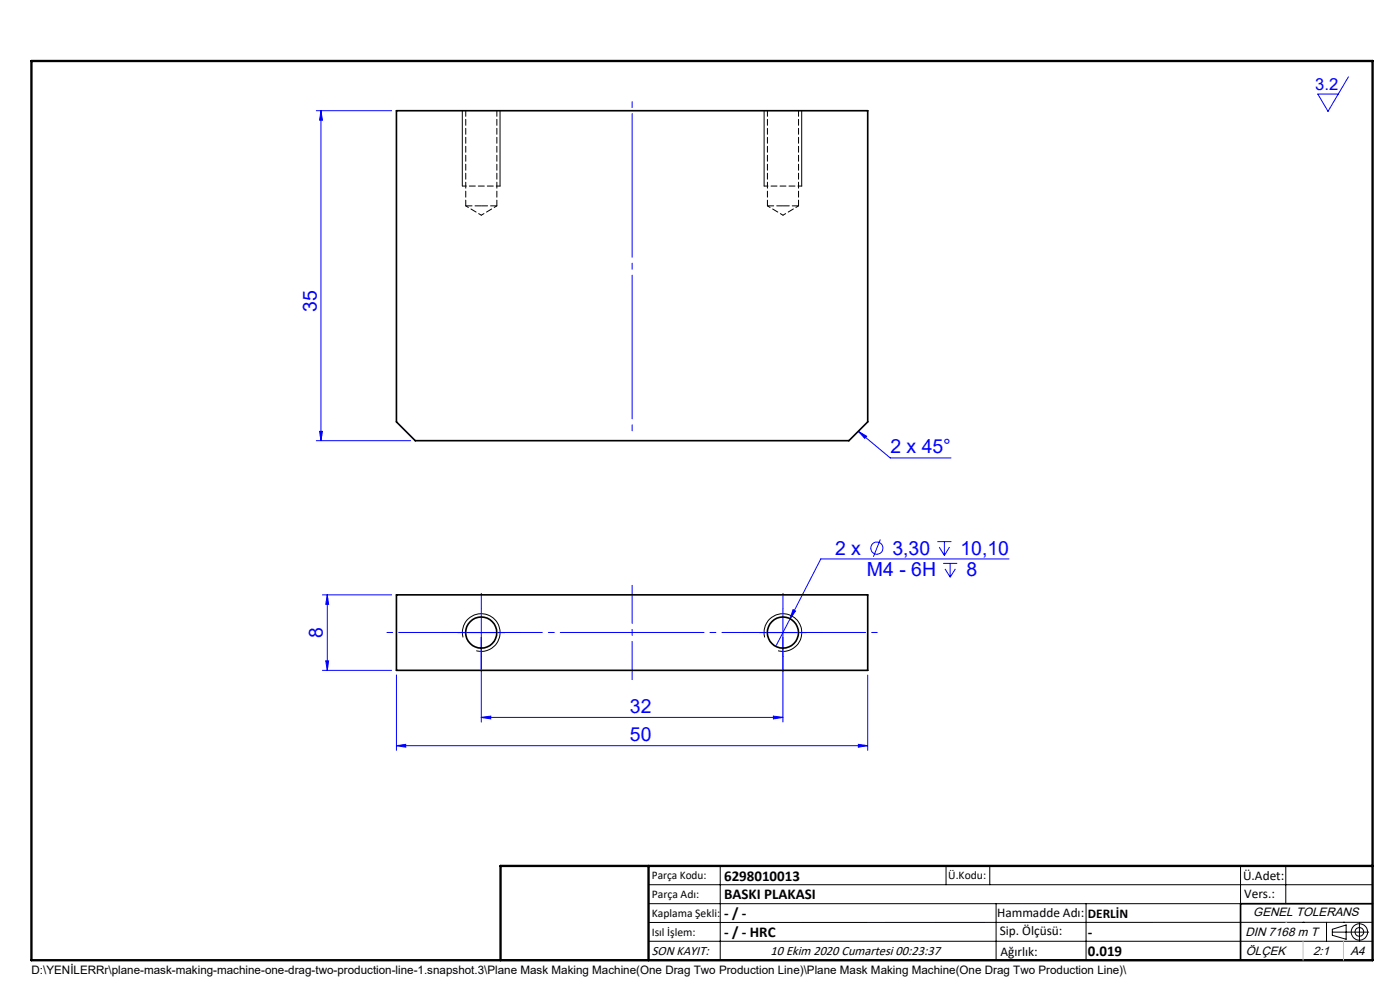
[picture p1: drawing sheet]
<svg xmlns="http://www.w3.org/2000/svg" width="297mm" height="210mm" viewBox="0 0 297 210" stroke-linecap="round" stroke-linejoin="round" font-family="sans-serif">
<g fill="none" stroke="#00f" stroke-width=".21">
<path d="M286.1 16.3l-4.4 7.3-2.1-3.6h4.3M67.1 23.5h16M68.1 23.5l.3 2h-.6zM68.1 23.5v70M67.1 93.5h20M67.8 91.5h.6l-.3 2zM182.1 91.5l1.7 1-.4 .5zM182.1 91.5l6.8 5.6h12.9M186.8 114.4l-1.5 3.7M198.9 114.9h2.9M199.2 116.1l1.1 1.7M200.1 119.5h3"/>
<path d="M200.3 114.9v2.9M201.4 116.1l-1.1 1.7M201.6 119.5v2.9M214.1 118.6h-40l-6.5 12.7M68.4 126.2h14.7M69.4 126.2v16M69.4 126.2l.3 2h-.6zM97.1 134.2h10M102.1 129.2v24M161.1 134.2h10M166.1 129.2v24M167.6 131.3l-3 5.8"/>
<path d="M168.2 129.3l.6 .3-1.2 1.7zM200.5 120.7l1.1 1.7M202.7 120.7l-1.1 1.7M68.4 142.2h14.7M69.1 140.2h.6l-.3 2zM84.1 158.2l2-.3v.6zM84.1 143.2v16M84.1 158.2h100M102.1 152.2l2-.3v.6zM102.1 152.2h64M164.1 151.9l2 .3-2 .3zM182.1 157.9l2 .3-2 .3z"/>
<path d="M184.1 143.2v16"/>
<circle cx="186" cy="116.3" r="1.3"/>
</g>
<g fill="none" stroke="#000" stroke-width=".21">
<path d="M98.1 23.5v16M106.1 23.5v16M162.1 23.5v16M170.1 23.5v16M98.2 135.2a4 4 0 0 1 3.5-5 4 4 0 0 1 4.4 4.3 4 4 0 0 1-5.1 3.5M162.2 135.2a4 4 0 0 1 3.5-5 4 4 0 0 1 4.3 4.3 4 4 0 0 1-4.9 3.5M137.6 187.7h153.6M137.6 191.7h153.6M137.6 199.7h153.6M152.8 183.7v20M200.7 183.7v4M210 183.7v4"/>
<path d="M211.3 191.7v12M230.4 191.7v12M263.2 183.7v20M272.8 183.7v8M276.4 195.6h.1M281.4 195.6v4.1M282.6 197.7h7.8M282.6 197.1l3-.9v3l-3-.8zM285 195.6h.1M288.4 195.8v3.8M291.2 195.6l-153.6 .1"/>
<circle cx="288.4" cy="197.7" r="1.74"/>
<circle cx="288.4" cy="197.7" r=".93"/>
</g>
<path d="M134.1 91.5v-70" fill="none" stroke="#00f" stroke-width=".21" stroke-dasharray="30.5 1.3 1.3 1.3" stroke-dashoffset="-2.6"/>
<path d="M134.1 144.2v-20" fill="none" stroke="#00f" stroke-width=".21" stroke-dasharray="30.5 1.3 1.3 1.3" stroke-dashoffset="22.4"/>
<path d="M186.1 134.2h-104" fill="none" stroke="#00f" stroke-width=".21" stroke-dasharray="30.5 1.3 1.3 1.3" stroke-dashoffset="-2.5"/>
<path d="M291.2 191.7h-28v12M106.2 203.7h185" fill="none" stroke="#000" stroke-width=".35"/>
<path d="M6.7 12.9h284.5v190.8h-284.5zM137.6 183.7v20M291.2 183.7h-185v20" fill="none" stroke="#000" stroke-width=".5"/>
<path d="M272.8 195.6h.1M276.4 199.7v4M285 199.7v4" fill="none" stroke="#c0c0c0" stroke-width=".21"/>
<path d="M97.1 134.2h-3.3M102.1 129.2v-3.3M102.1 139.2v3.3M107.1 134.2h3.3M161.1 134.2h-3.3M166.1 129.2v-3.3M166.1 139.2v3.3M171.1 134.2h3.3" fill="none" stroke="#00f" stroke-width=".21" stroke-dasharray="30.5 1.3 1.3 1.3"/>
<path d="M98.1 39.5h8M162.1 39.5h8" fill="none" stroke="#000" stroke-width=".21" stroke-dasharray="1.3 .6" stroke-dashoffset=".4"/>
<g fill="#00f">
<path d="M182.1 91.5l1.7 1-.4 .5zM84.1 158.2l2-.3v.6zM182.1 157.9l2 .3-2 .3zM168.2 129.3l-.6 2 1.2-1.7z"/>
<path d="M102.1 152.2l2-.3v.6zM164.1 151.9l2 .3-2 .3z"/>
<path d="M68.1 23.5l.3 2h-.6zM67.8 91.5h.6l-.3 2zM69.4 126.2l.3 2h-.6zM69.1 140.2h.6l-.3 2z"/>
</g>
<g fill="none" stroke="#000" stroke-width=".35">
<path d="M84.1 23.5h100v66l-4 4h-92l-4-4zM84.1 126.2h100v16h-100z"/>
<circle cx="102.1" cy="134.2" r="3.3"/>
<circle cx="166.1" cy="134.2" r="3.3"/>
</g>
<path d="M98.8 43.7h3.3M102.1 43.7h3.3M162.8 43.7h3.3M166.1 43.7h3.3" fill="none" stroke="#000" stroke-width=".21" stroke-dasharray="1.3 .6" stroke-dashoffset="-.1"/>
<path d="M98.8 23.5v20.2M162.8 23.5v20.2M105.4 43.7v-20.2M169.4 43.7v-20.2" fill="none" stroke="#000" stroke-width=".21" stroke-dasharray="1.3 .6" stroke-dashoffset=".1"/>
<path d="M98.8 43.7l3.3 2M102.1 45.7l3.3-2M162.8 43.7l3.3 2M166.1 45.7l3.3-2" fill="none" stroke="#000" stroke-width=".21" stroke-dasharray="1.3 .6" stroke-dashoffset=".6"/>
<g font-size="4.1" fill="#00f">
<text x="67.2" y="66.1" transform="rotate(-90 67.2 66.1)">35</text>
<text x="188.9" y="96.2">2 x 45°</text>
<text x="177.1" y="117.6">2 x</text>
<text x="189.3" y="117.6">3,30</text>
<text x="203.8" y="117.6">10,10</text>
<text x="183.9" y="122.2">M4 - 6H</text>
<text x="205" y="122.2">8</text>
<text x="68.5" y="135.4" transform="rotate(-90 68.5 135.4)">8</text>
<text x="133.6" y="151.2">32</text>
<text x="133.6" y="157.2">50</text>
</g>
<text font-size="3.5" fill="#00f" x="279" y="19.1">3.2</text>
<g font-size="3.2">
<text x="153.6" y="190.8">BASKI PLAKASI</text>
<text x="153.6" y="186.8">6298010013</text>
<text x="153.6" y="194.8">- / -</text>
<text x="153.6" y="198.8">- / - HRC</text>
<text x="230.8" y="198.7">-</text>
<text x="230.8" y="202.8">0.019</text>
</g>
<g font-size="2.8">
<text x="263.7" y="186.7">Ü.Adet:</text>
<text x="263.9" y="190.5">Vers.:</text>
<text x="211.5" y="194.5">Hammadde Adı:</text>
<text x="230.8" y="194.7">DERLİN</text>
<text x="138.3" y="202.6">SON KAYIT:</text>
<text x="163.5" y="202.6">10 Ekim 2020 Cumartesi 00:23:37</text>
<text x="212.1" y="198.4">Sip. Ölçüsü:</text>
<text x="212.2" y="202.7">Ağırlık:</text>
</g>
<g font-size="2.6">
<text x="265.9" y="194.4">GENEL TOLERANS</text>
<text x="264.2" y="198.5">DIN 7168 m T</text>
<text x="264.3" y="202.6">ÖLÇEK</text>
<text x="278.5" y="202.6">2:1</text>
<text x="286.5" y="202.6">A4</text>
</g>
<g font-size="2.5">
<text x="138.3" y="186.4">Parça Kodu:</text>
<text x="138.3" y="190.5">Parça Adı:</text>
<text x="201.2" y="186.5">Ü.Kodu:</text>
<text x="138.3" y="194.5">Kaplama Şekli:</text>
<text x="138.3" y="198.6">Isıl İşlem:</text>
<text x="6.7" y="206.7">D:\YENİLERRr\plane-mask-making-machine-one-drag-two-production-line-1.snapshot.3\Plane Mask Making Machine(One Drag Two Production Line)\Plane Mask Making Machine(One Drag Two Production Line)\</text>
</g>
</svg>
